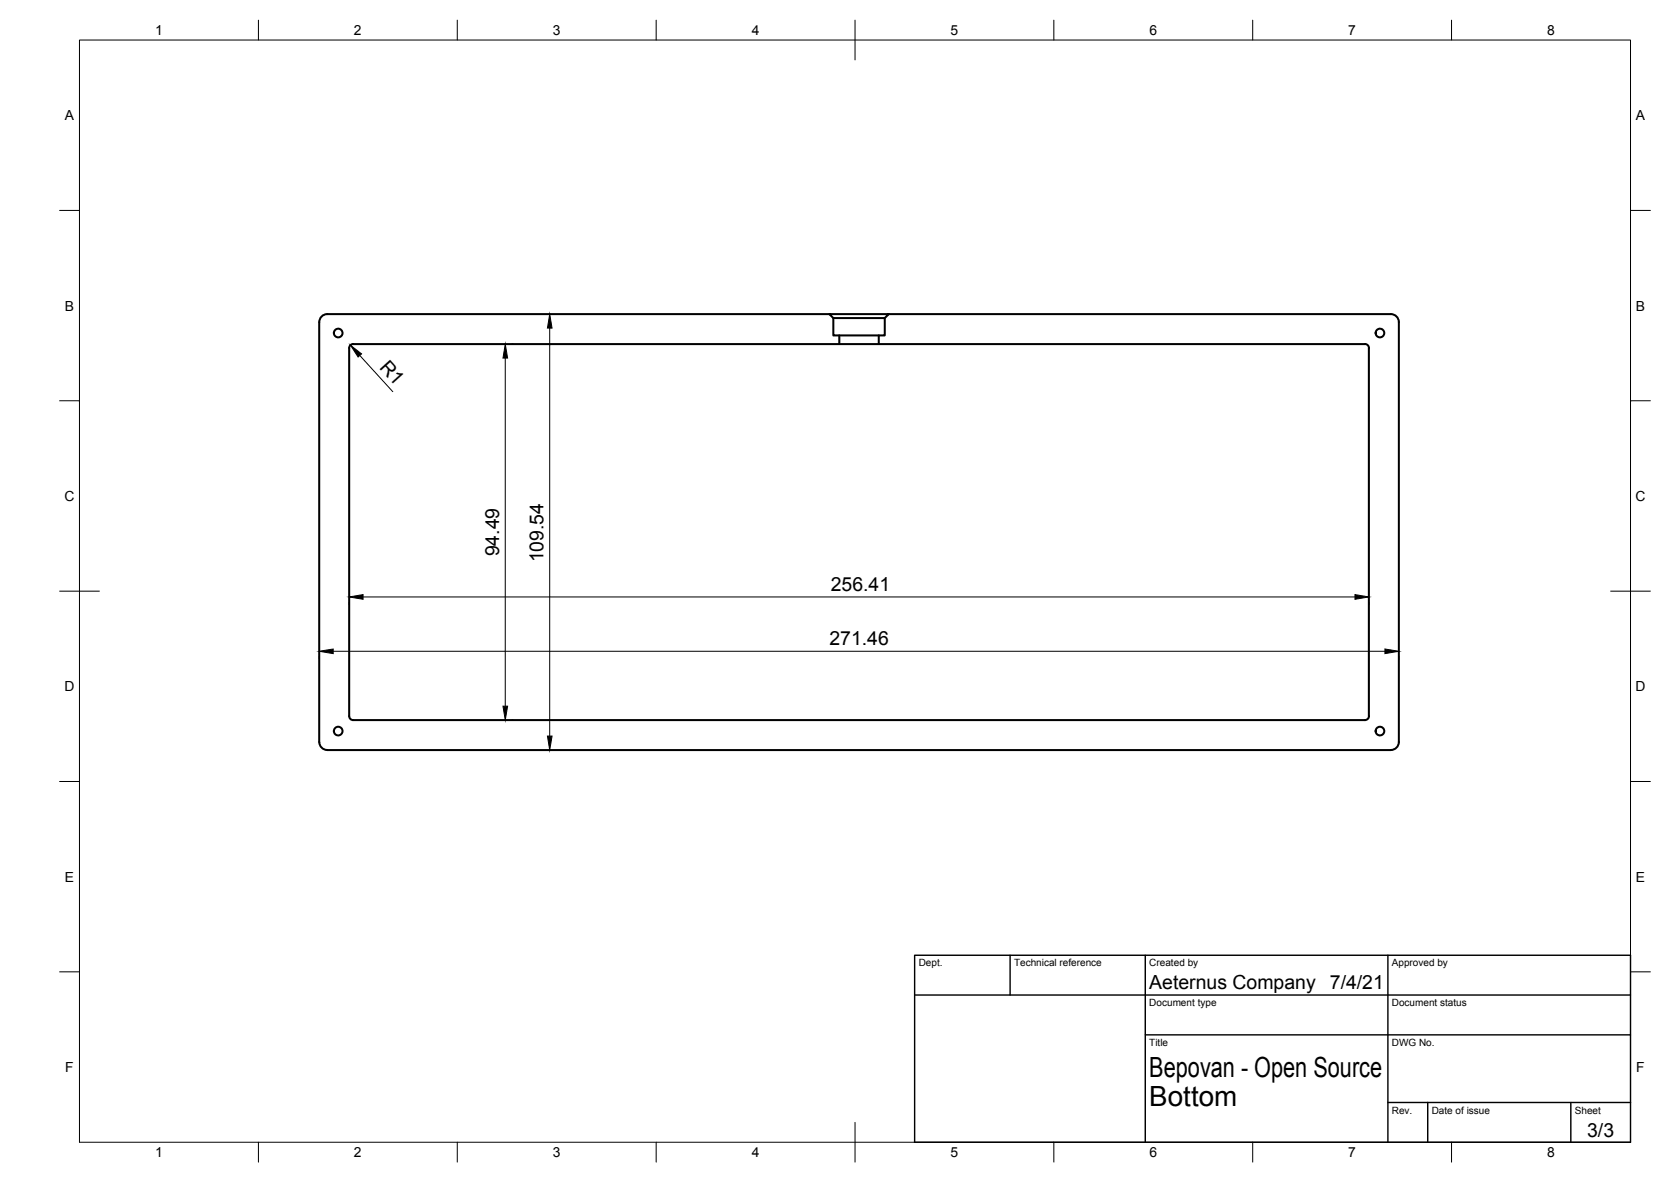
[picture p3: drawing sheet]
<svg xmlns="http://www.w3.org/2000/svg" width="420mm" height="297mm" viewBox="0 0 420 297" stroke-linecap="round" stroke-linejoin="round" font-family="sans-serif">
<!-- layer: Visible -->
<g fill="none" stroke="#000" stroke-width=".51">
<path d="M208.5 78.9h15l-1 1h-13zM208.5 78.9h-126.2a2 2 0 0 0-2 2v105.6M209.5 79.9v4.4h13v-4.4M223.5 78.9h126.2M349.7 78.9a2 2 0 0 1 2 2v105.6M88.8 86.5h254.4M88.8 86.5a1.01 1.01 0 0 0-1 1v92.5a1.01 1.01 0 0 0 1 1h254.4a1.01 1.01 0 0 0 1-1M211 84.3v2.2M221 84.3v2.2M343.2 86.5a1.01 1.01 0 0 1 1 1M344.2 87.5v92.5M80.3 186.5a2 2 0 0 0 2 2"/>
<path d="M82.3 188.5h267.4M351.7 186.5a2 2 0 0 1-2 2"/>
<circle cx="85" cy="83.7" r="1.09"/>
<circle cx="347" cy="83.7" r="1.09"/>
<circle cx="85" cy="183.7" r="1.09"/>
<circle cx="347" cy="183.7" r="1.09"/>
</g>
<!-- layer: Border -->
<g fill="none" stroke="#000" stroke-width=".25">
<path d="M20 10.1h390v276.9h-390zM65 5.1v5M115 5.1v5M165 5.1v5M215 5.1v10M265 5.1v5M315 5.1v5M365 5.1v5M15 52.9h5M410 52.9h5M15 100.7h5M410 100.7h5"/>
<path d="M15 148.6h10M405 148.6h10M15 196.4h5M410 196.4h5M15 244.2h5M410 244.2h5M65 287v5M115 287v5M165 287v5M215 282.1v9.9M265 287v5M315 287v5"/>
<path d="M365 287v5"/>
</g>
<!-- layer: TitleBlock -->
<path d="M230 240.1h180v46.9h-180zM230 250h180M254 240.1v9.9M288 240.1v46.9M349 240.1v46.9M288 260.1h122M349 277.1h61M359 277.1v9.9M395 277.1v9.9" fill="none" stroke="#000" stroke-width=".36"/>
<!-- layer: Dimensions -->
<path d="M90.5 89.3l8.3 9.1M127 90v87.5M128.7 86.5h.4M138.2 82.5v102.5M87.8 151.3v.7M91.3 150h249.4M344.2 151.3v.7M80.3 164.9v.8M83.8 163.7h264.4M351.7 164.9v.8M128.7 181h.4" fill="none" stroke="#000" stroke-width=".25"/>
<path d="M88.1 86.7l2.8 2.2-.9 .8zM127 86.5l.6 3.5h-1.1zM138.2 79l.6 3.5h-1.2zM87.8 150l3.5-.6v1.2zM340.7 149.4l3.5 .6-3.5 .6zM80.3 163.7l3.5-.6v1.2zM126.5 177.5h1.1l-.6 3.5zM348.2 163.1l3.5 .6-3.5 .6zM137.6 185h1.2l-.6 3.5z" fill="#000" stroke="#000" stroke-width=".25"/>
<g font-size="7">
<text x="289" y="270.6">Bepovan - Open Source</text>
<text x="289" y="278.1">Bottom</text>
</g>
<g font-size="4.9">
<text x="95.3" y="92.4" transform="rotate(48 95.3 92.4)">R1</text>
<text x="125.5" y="139.8" transform="rotate(-90 125.5 139.8)">94.49</text>
<text x="136.7" y="141.3" transform="rotate(-90 136.7 141.3)">109.54</text>
<text x="208.9" y="148.4">256.41</text>
<text x="208.6" y="162.1">271.46</text>
<text x="289" y="248.5">Aeternus Company</text>
<text x="334.4" y="248.5">7/4/21</text>
<text x="399.1" y="285.7">3/3</text>
</g>
<g font-size="3.5">
<text x="39" y="8.8">1</text>
<text x="89" y="8.8">2</text>
<text x="139" y="8.8">3</text>
<text x="189" y="8.8">4</text>
<text x="239" y="8.8">5</text>
<text x="289" y="8.8">6</text>
<text x="339" y="8.8">7</text>
<text x="389" y="8.8">8</text>
<text x="16.3" y="30.2">A</text>
<text x="411.3" y="30.2">A</text>
<text x="16.3" y="78">B</text>
<text x="411.3" y="78">B</text>
<text x="16.2" y="125.9">C</text>
<text x="411.2" y="125.9">C</text>
<text x="16.2" y="173.7">D</text>
<text x="411.2" y="173.7">D</text>
<text x="16.3" y="221.6">E</text>
<text x="411.3" y="221.6">E</text>
<text x="16.4" y="269.4">F</text>
<text x="411.4" y="269.4">F</text>
<text x="39" y="290.8">1</text>
<text x="89" y="290.8">2</text>
<text x="139" y="290.8">3</text>
<text x="189" y="290.8">4</text>
<text x="239" y="290.8">5</text>
<text x="289" y="290.8">6</text>
<text x="339" y="290.8">7</text>
<text x="389" y="290.8">8</text>
</g>
<g font-size="2.5">
<text x="231" y="242.9">Dept.</text>
<text x="255" y="242.9">Technical reference</text>
<text x="289" y="242.9">Created by</text>
<text x="350" y="242.9">Approved by</text>
<text x="289" y="252.8">Document type</text>
<text x="350" y="252.8">Document status</text>
<text x="289" y="262.9">Title</text>
<text x="350" y="262.9">DWG No.</text>
<text x="350" y="279.9">Rev.</text>
<text x="360" y="279.9">Date of issue</text>
<text x="396" y="279.9">Sheet</text>
</g>
</svg>
